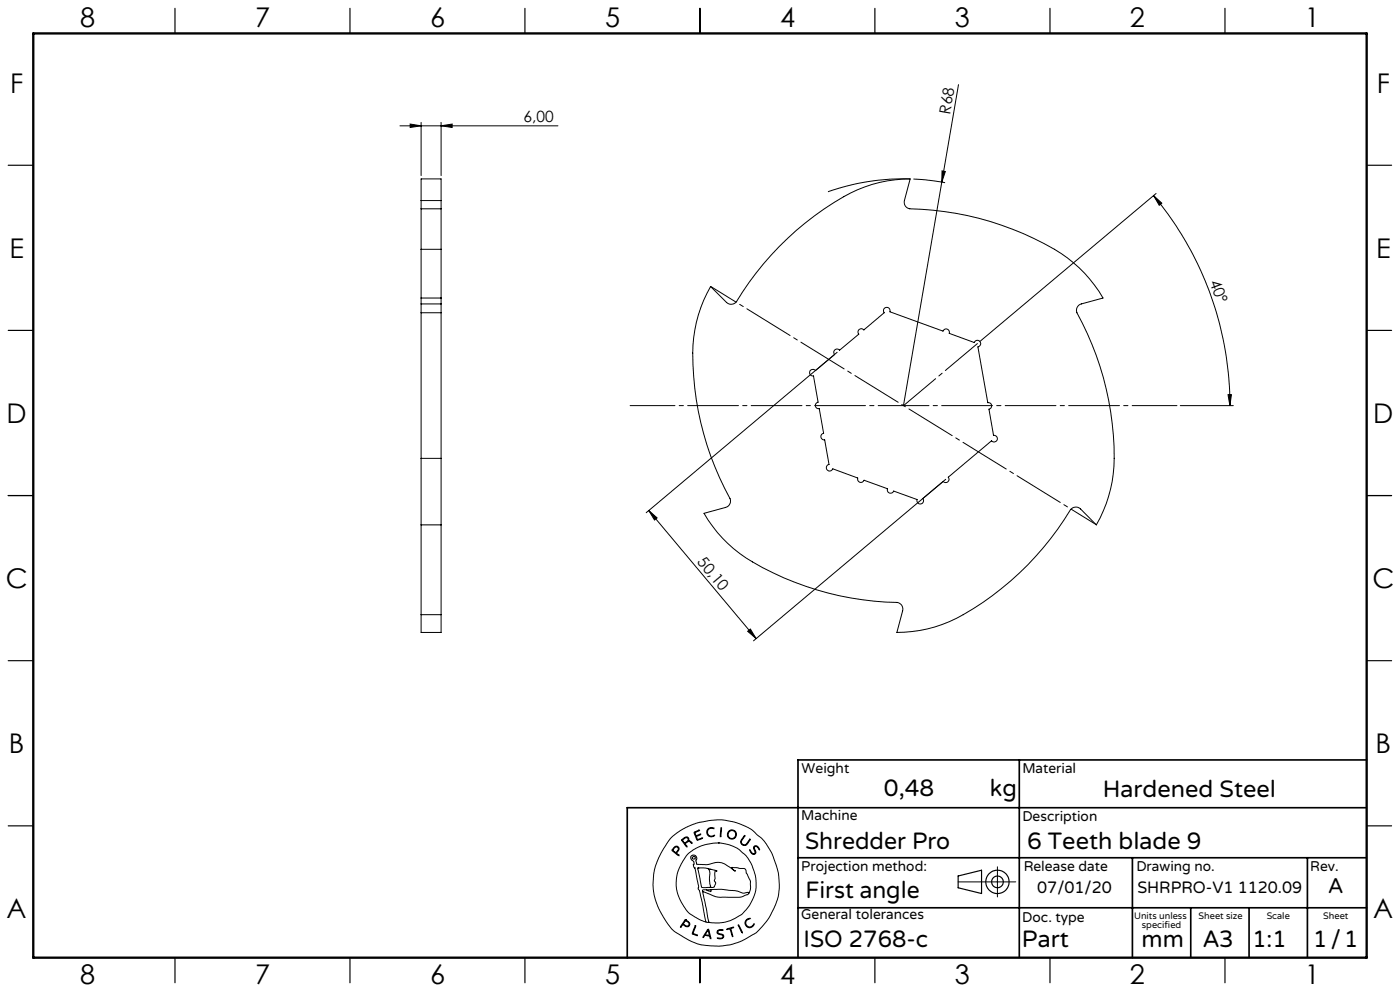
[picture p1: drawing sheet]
<svg xmlns="http://www.w3.org/2000/svg" width="420mm" height="297mm" viewBox="0 0 420 297" stroke-linecap="round" stroke-linejoin="round" font-family="sans-serif">
<g fill="none" stroke="#000" stroke-width=".3">
<path d="M120 37.7h47.4M123 37.2l3.3 .5-3.3 .5zM126.3 36.7v15.9M132.3 37.7l3.3-.5v1zM132.3 36.7v15.9M287.5 25.4l-16.5 96.2M273 53.6a68.7 68.7 0 0 0-24.6 3.9M274 53.7l3.6 .2 5.9 .8M282.6 51.2l1 .2-1.1 3.2zM346.1 58.6l2.4 2.3-.7 .6zM346.1 58.6a97.8 97.8 0 0 1 22.9 63M346.8 58l-52.8 44.3"/>
<path d="M126.3 74.7v14.6M126.3 62.6v12.1M126.3 60.1v2.5M126.3 60.1v-6.5h6v6.5M126.3 74.7h6M126.3 62.6h6M126.3 60.1h6M132.3 74.7v14.6M132.3 62.6v12.1M132.3 60.1v2.5M126.3 93.7v43.7M126.3 91.1v2.6"/>
<path d="M126.3 89.3v1.8M126.3 93.7h6M126.3 89.3h6M126.3 91.1h6M132.3 93.7v43.7M132.3 91.1v2.6M132.3 89.3v1.8M213.2 85.9l4.7 4.7a2.01 2.01 0 0 0 3-.2 88.4 88.4 0 0 1 36.4-33.5 39.5 39.5 0 0 1 15.8-3.3l-1.8 6.5a1.97 1.97 0 0 0 1.6 2.5 88.2 88.2 0 0 1 47.3 14.7 39.7 39.7 0 0 1 10.7 12l-6.5 1.8a1.98 1.98 0 0 0-1.3 2.6 88.2 88.2 0 0 1 10.9 48.3 40 40 0 0 1-5.1 15.3l-4.7-4.8a2.05 2.05 0 0 0-3 .2 88 88 0 0 1-36.4 33.6 39.5 39.5 0 0 1-15.7 3.2l1.7-6.4a1.99 1.99 0 0 0-1.6-2.6 87.8 87.8 0 0 1-47.3-14.6 39.7 39.7 0 0 1-10.7-12.1l6.5-1.7a1.98 1.98 0 0 0 1.3-2.7 88.2 88.2 0 0 1-10.9-48.2 40 40 0 0 1 5.1-15.3zM244.7 111.1a1.01 1.01 0 0 0-1.8 .2 1.01 1.01 0 0 0 1.2 1.4l1.3 7.8a.99 .99 0 0 0-.8 1.2 .99 .99 0 0 0 1.2 .8l1.3 7.4a1 1 0 0 0-.8 1.1 1 1 0 0 0 1.1 .8l1.3 7.4a1 1 0 0 0-.6 1.6 1 1 0 0 0 1.7-.3l7.5 2.8a1.01 1.01 0 0 0 .6 1.2 1.01 1.01 0 0 0 1.3-.6l7 2.6a1 1 0 0 0 .6 1.3 1 1 0 0 0 1.3-.6l7 2.5a.99 .99 0 0 0 1.1 1.3 .99 .99 0 0 0 .6-1.6M250.4 106.3a1 1 0 0 1 .1-1.5 1 1 0 0 1 1.4 .1l5.7-4.7a.99 .99 0 0 1 .1-1.5 .99 .99 0 0 1 1.5 .2l6.1-5.2a1 1 0 0 1 .6-1.6 1 1 0 0 1 1.1 1.3l15.9 5.8a.99 .99 0 0 1 1.3-.6 .99 .99 0 0 1 .6 1.3l7.5 2.8a.99 .99 0 0 1 1.7-.4 .99 .99 0 0 1-.6 1.7l2.9 16.7a.99 .99 0 0 1 1.2 .8 .99 .99 0 0 1-.8 1.1l1.4 7.9a1 1 0 0 1 1.1 1.3 1 1 0 0 1-1.7 .3l-13 10.9a.99 .99 0 0 1-.1 1.4 .99 .99 0 0 1-1.4-.1M251.1 105.6l-57.2 48.1M368.4 118.3h1l-.4 3.3z"/>
<path d="M126.3 137.4v19.9M126.3 137.4h6M132.3 137.4v19.9M354.1 121.6h15.9M126.3 157.3v26.9M126.3 157.3h6M132.3 157.3v26.9M194.6 153l2.5 2.2-.7 .7zM194.6 153l32.2 38.4M283.7 143.6l-57.6 48.4M126.3 184.2v5.3h6v-5.3M126.3 184.2h6"/>
<path d="M224.3 189.2l.8-.7 1.7 2.9zM201.3 251.1l2.8-2.2 4.5-2.1 4.8-1 3.2-.1 3.7 .7 3.3 1.2 2 1.1 2.8 2.4 1.5 1.8 1.8 3.2 1.8 5.3 .3 3.5-.2 3-.8 2.8-1.7 3.7-1.8 2.5a16.5 16.5 0 0 1-6.7 5l-3.3 1.2-2.9 .4h-3.4l-2.9-.4-3.7-1.5-3.8-2.3-1.1-.9-1.2-1.6-2.3-3.7-1.2-2.8-.6-2.2-.3-3.1 .3-3.5 .9-3.2 2-4zM202 254.1l.7-.5 .6 .1 .4 .6-.1 .6a.64 .64 0 0 0-.3 1.1l.4 .5-1.7-1.2a.52 .52 0 0 1-.4-.5 .52 .52 0 0 1 .4-.6zM202.4 254l.4-.2 .5 .1 .2 .5-.2 .4a.73 .73 0 0 1-.7 .6 .73 .73 0 0 1-.7-.7zM204.5 251.6l1.1-.7h.6l.4 .3 .1 .8 .6 .2 .3 .5-.8-.5-.6 .2a.61 .61 0 0 0-.6 .5 .61 .61 0 0 0 .5 .7l-.1 .3-1.5-2zM204.8 251.7l.8-.6h.6l.2 .6-.5 .6a.52 .52 0 0 1-.6 .3 .52 .52 0 0 1-.4-.5zM208.2 249.4l1.7-.6-1 .5a.57 .57 0 0 0-.2 .9 .57 .57 0 0 0 .9 0l.6-.2-.8 .5a.46 .46 0 0 0-.5 .4 .46 .46 0 0 0 .3 .5l.1 .2 1.5-.5-1.7 .7zM212.3 248.5l.8-.5 1 .2 .1 .2-.9-.2-.7 .3-.3 .5v.7l.1 .4 .6 .4 1.3-.2a.53 .53 0 0 1-.3 .5 .53 .53 0 0 1-.5 0l-.9-.2-.4-.4-.2-1zM215.5 252.6l2.7 .4 3 1.2 2.3 1.9 .9 1.2 1.3 2.2 1.1 3.8-.1 3.5-.8 2.5a11.7 11.7 0 0 1-8.9 7.2l-2.6 .1-1.7-.2M215.5 252.6l-4.1 .6-3.4 1.5-2.1 1.8-2.1 3.5-.5 1.4-.4 2 .1 3 .9 2.9 2 3.4a9.1 9.1 0 0 0 4 2.9l1.9 .8M215.5 252.6h.1M216.3 248.1h.2v.6l-.2 1.9-.2 .2z"/>
<path d="M223.3 250.5l.1-.1 .1 .2-1.1 1.6 .2 .7 .7 .3a3.3 3.3 0 0 0 1.7-1.7v.2l-1 1.5-.4 .2-.7-.1-.6-.5-.1-.6zM224.9 254.7l.7 .9 .5 .3 .4-.3-.4-1.4 .2-.6h.9l.7 1-.1 .1-.9-1-.5 .1-.1 .4 .5 1.4-.6 .5-.9-.5zM299.2 259.8v9M205.6 275.6l-1.4 2-.1 .2h.2a.69 .69 0 0 1 .6-.6 .69 .69 0 0 1 .8 .4l.9 .1 .3-.9-1.3-1.2M205.6 275.6h.1M205.6 275.9l-.3 .5M205.7 275.9l1 .9-.1 .6-.6 .1a.7 .7 0 0 1-.9-.9l.2-.2M205.7 275.9h.1M208.5 277.5l.2-.1v.2l-.5 1.4a.56 .56 0 0 0-.2 .7 .56 .56 0 0 0 .7 .3l.5 .4-1.6-.6zM209.3 260.2l2.3-.1 3.1 .8 .4 .3a.35 .35 0 0 0-.5-.2 .35 .35 0 0 0-.1 .5v1.8l-.2 .7 .4 .8-.4 1-.5 .2h-2.6a.85 .85 0 0 1-.8-.2 .85 .85 0 0 1-.1-.9zM209.4 260.1h.1M210.8 267.2l1.9 9.2"/>
<path d="M210.8 267.2l3.7 1.5 1.3 .2h6.3l2.1-.8 .4-.3M211.8 276.4h.9M211.9 266.7h-1.1v.5M212.1 260.2a2.12 2.12 0 0 1 .8 2.7v1.9l.3 .9-.3 .2M212.3 278.6l.1-.1a4.3 4.3 0 0 1 .9 2.6v.2h-.2a.74 .74 0 0 0-.8-.8l-.2-.1a.82 .82 0 0 0-1.1 .6l-.1-.3zM212.3 278.9l.4 .9a.4 .4 0 0 1-.1 .6 .4 .4 0 0 1-.6-.2l-.4-.1zM212.4 278.9h.1M212.7 276.4h.1M213 260.6h.1M213.3 266.6l3.2-.1 4.2 .4 2.3 .8 1.1-.2a.3 .3 0 0 1 .4-.1 .3 .3 0 0 1 .1 .4M213.3 266.6v.6l-1.4-.5M213.3 266.6l-1.4 .1"/>
<path d="M215.3 278.9l.6-.3 1 .1v.2h-1.4l-.2 .6 .3 .2 1.4 .5 .1 .5-.2 .4-.6 .3-1.1-.2h1.1l.6-.5-.3-.5-1.4-.5-.1-.4zM218 278.4l2.1-.5-.8 .4 .5 2.4-.8-2.3-.8 .2zM221.5 277.2l1.2 2.2v.2zM221.5 277.1h.1M224 275.6l.7-.4 .3 .1-.8 .4-.4 .6v.6l.5 .7 .9 .2 .9-.9a.41 .41 0 0 1 .1 .5 .41 .41 0 0 1-.4 .2l-1 .5-.9-.5-.4-1.1zM224.6 267.8l.5-1.4v-2.3l-1.7-3.8-3.9-.3 .3 .5 .8 .6h-.1l-3.1-2.2-1.7-.5-3.6 .7-3-.1-.3-.9 .3-.8-.3-.7-.6-.3-.7 .1-.3 .4v.4l1 1.1-.1 1.4 .4 .5 1.1 5.4-.2 .8 .4 .4 .3 1.1 1.7 8.5M287.4 264.3h17.3"/>
<circle cx="208.1" cy="257.1" r=".44"/>
<circle cx="219.5" cy="250.1" r="1.17"/>
<circle cx="219.6" cy="250.1" r="1.38"/>
</g>
<g fill="none" stroke="#000" stroke-width=".35">
<path d="M52.5 2.5v7.5M105 2.5v7.5M157.5 2.5v7.5M210 2.5v7.5M262.5 2.5v7.5M315 2.5v7.5M367.5 2.5v7.5M2.5 49.5h7.5M410 49.5h7.5M2.5 99h7.5M410 99h7.5M2.5 148.5h7.5"/>
<path d="M410 148.5h7.5M2.5 198h7.5M410 198h7.5M2.5 247.5h7.5M410 247.5h7.5M287.4 262.5l7.1-1.7v7l-7.1-1.7zM52.5 287v7.5M105 287v7.5M157.5 287v7.5M210 287v7.5M262.5 287v7.5M315 287v7.5"/>
<path d="M367.5 287v7.5"/>
<circle cx="299.2" cy="264.3" r="3.5"/>
<circle cx="299.2" cy="264.3" r="1.75"/>
</g>
<path d="M189 121.6h164.1" fill="none" stroke="#000" stroke-width=".3" stroke-dasharray="15.2 1.3 1.3 1.3" stroke-dashoffset="1.8"/>
<path d="M328.9 157.3l-115.7-71.5" fill="none" stroke="#000" stroke-width=".3" stroke-dasharray="15.2 1.3 1.3 1.3" stroke-dashoffset="6.3"/>
<path d="M293.2 103l-22.1 18.6" fill="none" stroke="#000" stroke-width=".3" stroke-dasharray="15.2 1.3 1.3 1.3" stroke-dashoffset="2.7"/>
<path d="M305.8 227.7v59.2M410 227.7h-170.6v59.2M239.4 257.1h170.3M339.7 257.1v29.9M392.2 257.1v29.8M409.7 242.1h-221.5v45M239.4 272.1h170.6M357.2 272.1v14.8M374.7 272.1v14.8" fill="none" stroke="#000" stroke-width=".5"/>
<path d="M10 10h400v277h-400z" fill="none" stroke="#000" stroke-width=".7"/>
<g fill="#000">
<path d="M282.6 51.2l1 .2-1.1 3.2z"/>
<path d="M123 37.2l3.3 .5-3.3 .5zM132.3 37.7l3.3-.5v1z"/>
<path d="M368.4 118.3h1l-.4 3.3zM346.1 58.6l2.4 2.3-.7 .6z"/>
<path d="M194.6 153l2.5 2.2-.7 .7zM224.3 189.2l.8-.7 1.7 2.9z"/>
</g>
<g font-size="8.1">
<text x="24" y="8">8</text>
<text x="76.5" y="8">7</text>
<text x="129" y="8">6</text>
<text x="181.5" y="8">5</text>
<text x="234" y="8">4</text>
<text x="286.5" y="8">3</text>
<text x="339" y="8">2</text>
<text x="391.5" y="8">1</text>
<text x="3" y="27.7">F</text>
<text x="413" y="27.7">F</text>
<text x="2.8" y="77.2">E</text>
<text x="412.8" y="77.2">E</text>
<text x="2" y="126.7">D</text>
<text x="412" y="126.7">D</text>
<text x="1.7" y="176.2">C</text>
<text x="411.7" y="176.2">C</text>
<text x="2.7" y="225.7">B</text>
<text x="412.7" y="225.7">B</text>
<text x="2" y="275.2">A</text>
<text x="412" y="275.2">A</text>
<text x="24" y="295">8</text>
<text x="76.5" y="295">7</text>
<text x="129" y="295">6</text>
<text x="181.5" y="295">5</text>
<text x="234" y="295">4</text>
<text x="286.5" y="295">3</text>
<text x="339" y="295">2</text>
<text x="391.5" y="295">1</text>
</g>
<g font-size="7.1">
<text x="265.2" y="238.5">0,48</text>
<text x="297" y="238.5">kg</text>
<text x="330.8" y="239">Hardened Steel</text>
<text x="241.5" y="254.4">Shredder Pro</text>
<text x="308.1" y="254.4">6 Teeth blade 9</text>
<text x="241.6" y="269.2">First angle</text>
<text x="241.1" y="283.7">ISO 2768-c</text>
<text x="306.6" y="283.9">Part</text>
<text x="342.5" y="283.9">mm</text>
<text x="360.9" y="283.8">A3</text>
<text x="375.7" y="283.9">1:1</text>
<text x="393.9" y="283.9">1/1</text>
</g>
<text font-size="6.3" x="398.5" y="267.7">A</text>
<g font-size="4.9">
<text x="311.2" y="267.6">07/01/20</text>
<text x="341.2" y="267.6">SHRPRO-V1 1120.09</text>
</g>
<g font-size="4.7">
<text x="285" y="34.4" transform="rotate(-80 285 34.4)">R68</text>
<text x="157.1" y="36.7">6,00</text>
<text x="362.8" y="84.4" transform="rotate(70 362.8 84.4)">40°</text>
<text x="209" y="168.5" transform="rotate(50 209 168.5)">50,10</text>
</g>
<g font-size="4.2">
<text x="240.5" y="231.7">Weight</text>
<text x="306.7" y="231.7">Material</text>
<text x="240.4" y="245.9">Machine</text>
<text x="306.7" y="246.1">Description</text>
<text x="240.4" y="261.1">Projection method:</text>
<text x="307.1" y="261">Release date</text>
<text x="340.9" y="261">Drawing no.</text>
<text x="393.1" y="261">Rev.</text>
<text x="240.4" y="275.6">General tolerances</text>
<text x="306.7" y="276.2">Doc. type</text>
</g>
<g font-size="2.8">
<text x="340.2" y="275.3">Units unless</text>
<text x="359.6" y="275.3">Sheet size</text>
<text x="380" y="275.3">Scale</text>
<text x="396.9" y="275.3">Sheet</text>
<text x="342.6" y="278.2">specified</text>
</g>
</svg>
